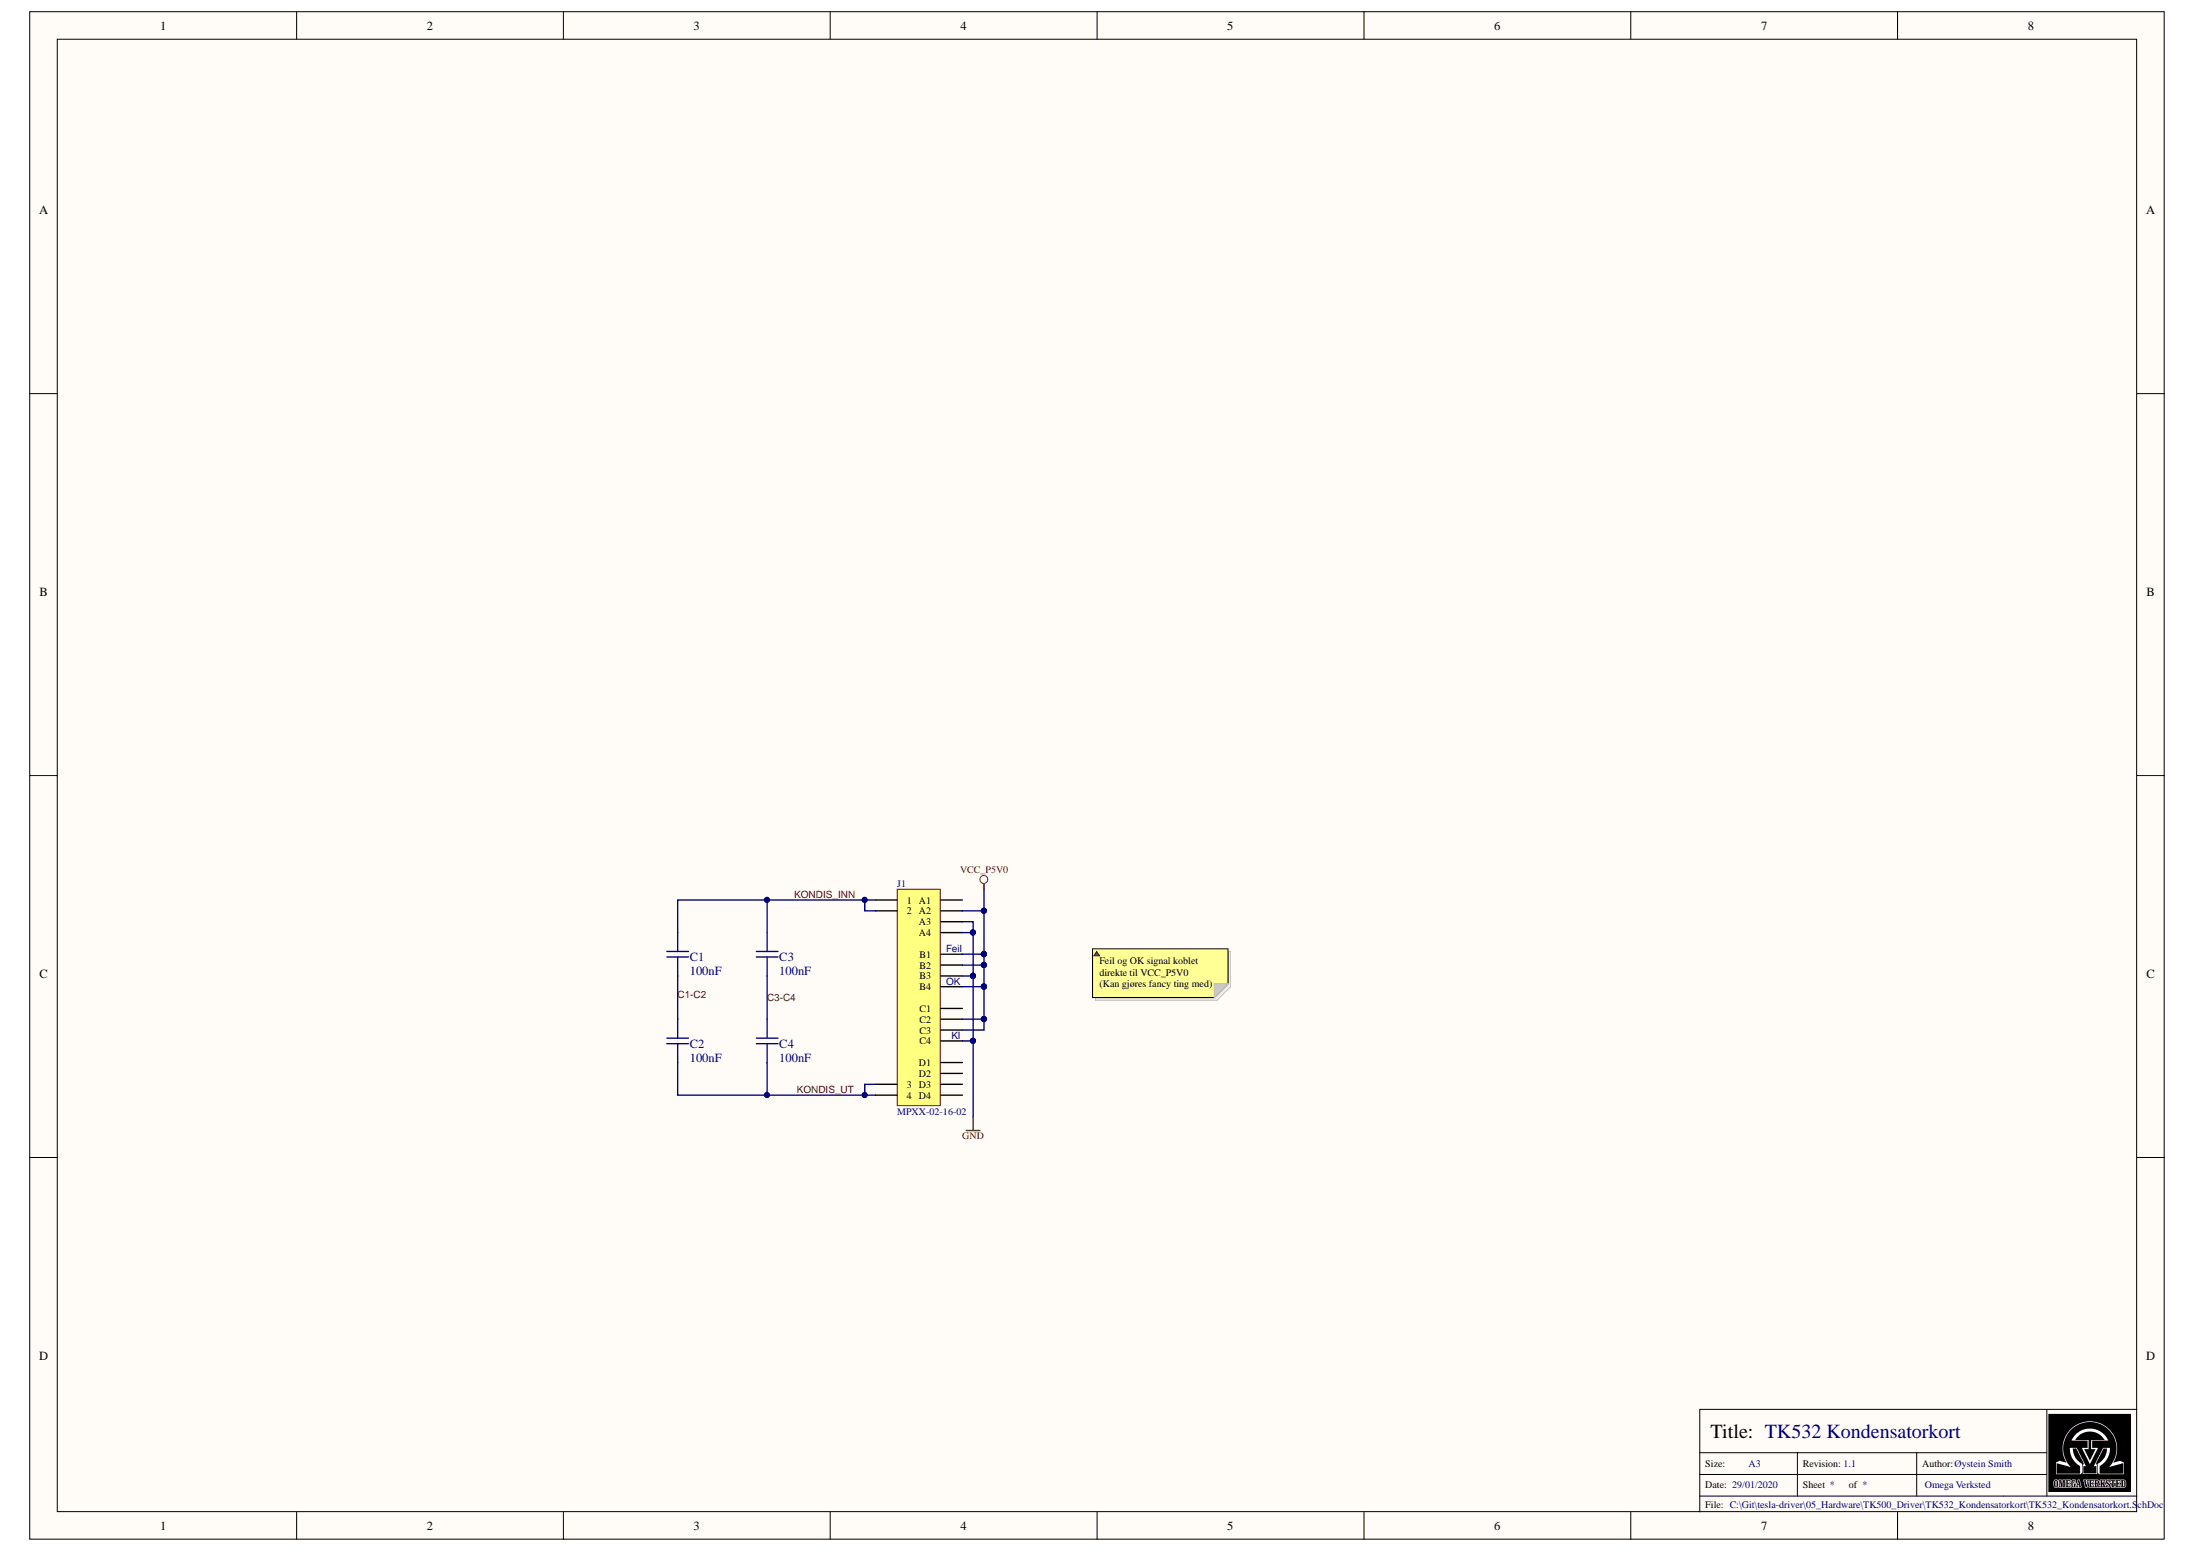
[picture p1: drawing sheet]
# Altium project TK532_Kondensatorkort.PrjPcb
1 sheet, 5 parts. Net scope: global (net labels, ports and power ports of the same name join across sheets).
Board file: TK532_Kondensatorkort.PcbDoc

## Sheet TK532_Kondensatorkort.SchDoc: TK532 Kondensatorkort
size A3; Author: Øystein Smith; Organization: Omega Verksted; Revision: 1.1

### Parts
C1  100nF  [CAPAR11L45]
C2  100nF  [CAPAR11L45]
C3  100nF  [CAPAR11L45]
C4  100nF  [CAPAR11L45]
J1  MPXX-02-16-02  [MPTC-02-16-02-01-03-L-RA-SD]

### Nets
GND: J1.7(A3) J1.8(A4) J1.11(B3) J1.16(C4)
VCC_P5V0: J1.6(A2) J1.9(B1) J1.10(B2) J1.12(B4) J1.14(C2) J1.15(C3)
C1-C2: C1.1 C2.2
C3-C4: C3.1 C4.2
KONDIS_INN: C1.2 C3.2 J1.1 J1.2
KONDIS_UT: C2.1 C4.1 J1.3 J1.4

Not connected (* = marked no-connect by the designer): J1 5(A1)* 13(C1)* 17(D1) 18(D2) 19(D3) 20(D4)

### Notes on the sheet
- (near J1) Feil
- (near J1) OK
- Feil og OK signal koblet direkte til VCC_P5V0
  (Kan gjøres fancy ting med)
- (near J1) KI
